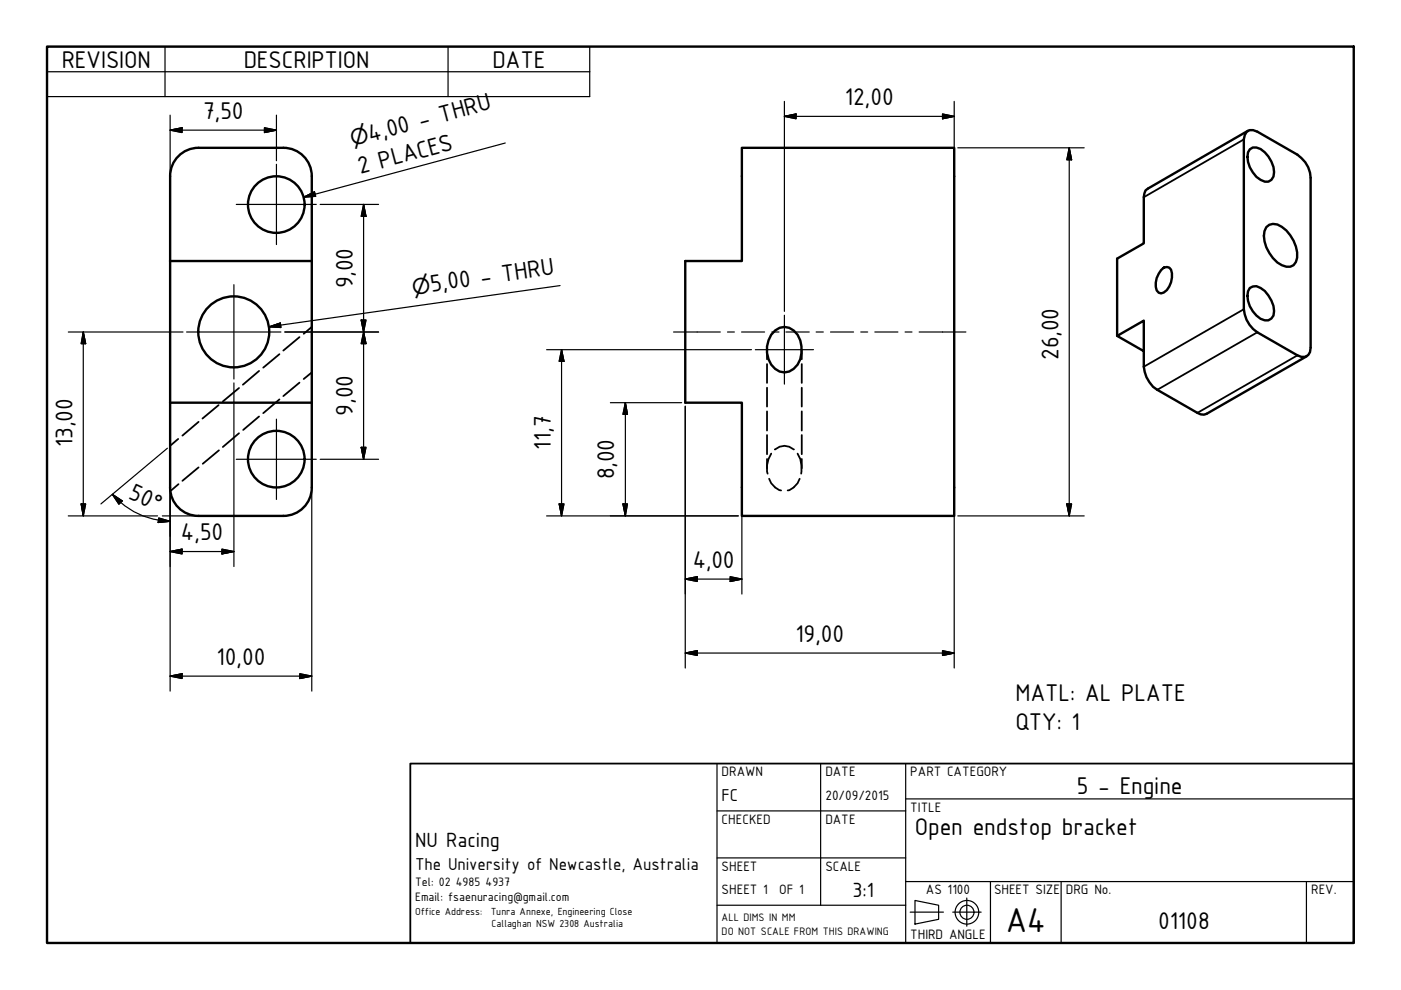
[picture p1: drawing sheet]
<svg xmlns="http://www.w3.org/2000/svg" width="297mm" height="210mm" viewBox="0 0 297 210" stroke-linecap="round" stroke-linejoin="round" font-family="sans-serif">
<!-- layer: Visible (ISO) -->
<g fill="none" stroke="#000" stroke-width=".51">
<path d="M36.1 37.4v66a6 6 0 0 0 6 6h18M60.1 31.3h-18a6 6 0 0 0-6 6M60.1 31.3a6 6 0 0 1 6 6M66.1 37.4v66a6 6 0 0 1-6 6M157.3 31.3h45v78.1h-45v-24h-12v-30.1h12zM263.7 29.6v36M265 31.7a2.29 2.29 0 0 1 3.2 .6 5.9 5.9 0 0 1 1.8 5.1l-.4 .7-.7 .4a3.7 3.7 0 0 1-3.3-2 5.3 5.3 0 0 1-1-4.2zM266.6 27.9l8.5 4.9M277.9 37.7v36M36.1 55.3h30M242.5 41.8v9.8l-5.6 3.2v16.4M246.2 57.2l.6-.5 .6-.1 .5 .1a3.3 3.3 0 0 1 0 4 1.84 1.84 0 0 1-2.2 1.4 3.2 3.2 0 0 1 0-4.1z"/>
<path d="M268.5 48.2a2.34 2.34 0 0 1 3.3-.1 7.7 7.7 0 0 1 3.2 6.5 2 2 0 0 1-1.1 1.9 2 2 0 0 1-2.1-.3 7.4 7.4 0 0 1-3.7-7.2zM164.3 70.1a3.1 3.1 0 0 1 4.8 .9 5.9 5.9 0 0 1-.8 7.2 3.1 3.1 0 0 1-4.8-.9 5.7 5.7 0 0 1 .8-7.2zM242.5 74.5l-5.6-3.3 5.6-3.2v9.8a6.4 6.4 0 0 0 2.9 4.8l8.5 4.9M265 61.1l.6-.4a3.5 3.5 0 0 1 3.3 1.9 5 5 0 0 1 1.1 4.3 1.74 1.74 0 0 1-2.7 .7 5.8 5.8 0 0 1-2.7-5.8zM266.6 70.5l8.5 4.8M36.1 85.4h30"/>
<circle cx="58.6" cy="43.4" r="6"/>
<circle cx="49.6" cy="70.4" r="7.5"/>
<circle cx="58.6" cy="97.3" r="6"/>
</g>
<!-- layer: Hidden (ISO) -->
<g fill="none" stroke="#000" stroke-width=".38">
<path d="M54.9 78.6l-3.4 3M59.2 75.1l-3.4 2.8M63.5 71.5l-3.4 2.8M66.1 79l-1.7 1.4M66.1 69.3l-1.7 1.5M162.6 74.1v2.1M162.6 77.2v4M170 74.1v2.1M170 77.2v4M37.8 93.1l-1.7 1.4M42.1 99.1l-3.4 2.9M42.1 89.4l-3.4 3"/>
<path d="M46.4 85.9l-3.5 2.8M46.4 95.5l-3.4 2.8M50.7 91.9l-3.5 2.9M50.7 82.3l-3.5 2.8M54.9 88.3l-3.3 2.9M59.2 84.7l-3.4 2.9M63.5 81.1l-3.4 2.9M162.6 82.2v4M162.6 87.2v4.1M162.6 92.2v4.1M162.6 97.3v2M163.5 96.2a5.3 5.3 0 0 0-.7 4.2"/>
<path d="M164.3 95.3a3.1 3.1 0 0 1 4 0M169.1 96.2a6.2 6.2 0 0 1 .8 4.2M170 82.2v4M170 87.2v4.1M170 92.2v4.1M170 97.3v2M37.8 102.7l-1.7 1.4M163.1 101.5a3.7 3.7 0 0 0 2.5 2.5M169.5 101.5a3.7 3.7 0 0 1-2.5 2.5"/>
</g>
<!-- layer: Visible Narrow (ISO) -->
<path d="M263.7 29.6l-21.2 12.2M263.7 65.6l-21.2 12.2M266.6 70.5l-21.2 12.1M275.1 75.3l-21.2 12.2" fill="none" stroke="#000" stroke-width=".38"/>
<path d="M264.6 27.7l-21.2 12.3-.5 .4-.4 1.4M266.6 27.9a1.76 1.76 0 0 0-2-.2 1.76 1.76 0 0 0-.9 1.9M275.1 32.8a6.2 6.2 0 0 1 2.8 4.9M263.7 65.6a6.4 6.4 0 0 0 2.9 4.9M277.1 75.5l-21.3 12.2-.5 .2h-.7l-.7-.4M277.9 73.7l-.2 .9a1.66 1.66 0 0 1-2.6 .7" fill="none" stroke="#000" stroke-width=".51"/>
<!-- layer: Border (ISO) -->
<path d="M10 9.9h277v190h-277z" fill="none" stroke="#000" stroke-width=".51"/>
<!-- layer: Title (ISO) -->
<g fill="none" stroke="#000" stroke-width=".25">
<path d="M152 171.9h40M152 161.9v38M174 161.9v30M192 169.4h95M192 161.9v38M152 181.9h40M152 191.9h40M192 186.9h95M193 193.4h7M194 190.9l5 1v3l-5 1zM202 193.4h6M205 190.4v6"/>
<path d="M210 186.9v13M225 186.9v13M277 186.9v13"/>
<circle cx="205" cy="193.4" r="2.51"/>
<circle cx="205" cy="193.4" r="1.49"/>
</g>
<path d="M87 161.9h200v38h-200z" fill="none" stroke="#000" stroke-width=".38"/>
<!-- layer: Symbol (ISO) -->
<path d="M10 9.9h115v10.6h-115zM10 15.2h115M35 9.9v10.6M95 9.9v10.6M107.1 30.3l-42.7 11.5M64.4 41.8l2.3-1.1 .2 .9zM57 69.3l2.4-.8 .2 .9zM118.7 60.6l-61.7 8.7" fill="none" stroke="#000" stroke-width=".25"/>
<!-- layer: Dimension (ISO) -->
<g fill="none" stroke="#000" stroke-width=".25">
<path d="M36.1 27.6l2.5-.5v1zM36.1 24.4v12.1M36.1 27.6h22.5M56.1 27.1l2.5 .5-2.5 .5zM58.6 24.4v9.7M166.3 24.7l2.5-.5v1zM166.3 24.7h36M166.3 21.5v44.5M199.8 24.2l2.5 .5-2.5 .5zM202.3 21.5v15M203.1 31.3h26.8M226.7 31.3l.5 2.6h-1z"/>
<path d="M226.7 31.3v78.1M36.1 56.2v90.3M67.9 43.3h12.4M77.1 43.3l.5 2.6h-1zM77.1 43.3v54.1M14.5 70.4h24.3M17.7 70.4l.5 2.5h-1zM17.7 70.4v39M60.4 70.4h19.9M76.6 67.9h1l-.5 2.5zM77.1 70.4l.5 2.5h-1zM115.9 74.1h43.4"/>
<path d="M119.1 74.1l.5 2.5h-1zM119.1 74.1v35.3M35.5 95l-14.1 11.8M49.6 81.2v38.9M67.9 97.4h12.4M76.6 94.8h1l-.5 2.6zM129.4 85.4h15.1M132.6 85.4l.4 2.5h-.9zM132.6 85.4v24M145.3 86.1v55.5M157.3 86.1v39.9M14.5 109.4h18.9"/>
<path d="M17.2 106.8h1l-.5 2.6zM23.8 104.8l2.1 1.4-.7 .7zM23.8 104.8l1.8 1.8M25.6 106.5a16 16 0 0 0 8 3.8M33.6 110.3l2.5 .2M33.7 109.8l2.4 .7-2.6 .3zM34.4 109.4h6.9M36.1 116.9l2.5-.5v1zM36.1 116.9h13.5M47.1 116.4l2.5 .5-2.5 .5zM66.1 104.2v42.3M115.9 109.4h40.6"/>
<path d="M118.6 106.8h1l-.5 2.6zM132.1 106.8h.9l-.4 2.6zM202.3 104.2v37.4M203.1 109.4h26.8M226.2 106.8h1l-.5 2.6zM145.3 138.5l2.5-.5v1zM145.3 122.8l2.5-.5v1zM145.3 138.5h57M145.3 122.8h12M154.8 122.3l2.5 .5-2.5 .5zM199.8 138l2.5 .5-2.5 .5zM36.1 143.4l2.5-.6v1.1z"/>
<path d="M36.1 143.4h30M63.6 142.8l2.5 .6-2.5 .5z"/>
</g>
<g fill="#000" stroke="#000" stroke-width=".25">
<path d="M36.1 27.6l2.5-.5zM36.1 27.6l2.5-.5v1zM56.1 28.1l2.5-.5zM56.1 27.1l2.5 .5-2.5 .5zM166.3 24.7l2.5-.5zM166.3 24.7l2.5-.5v1zM199.8 25.2l2.5-.5zM199.8 24.2l2.5 .5-2.5 .5zM226.7 31.3l.5 2.6zM226.7 31.3l.5 2.6h-1zM77.1 43.3l.5 2.6zM77.1 43.3l.5 2.6h-1z"/>
<path d="M17.7 70.4l.5 2.5zM17.7 70.4l.5 2.5h-1zM76.6 67.9l.5 2.5zM76.6 67.9h1l-.5 2.5zM77.1 70.4l.5 2.5zM77.1 70.4l.5 2.5h-1zM119.1 74.1l.5 2.5zM119.1 74.1l.5 2.5h-1zM76.6 94.8l.5 2.6zM76.6 94.8h1l-.5 2.6zM132.6 85.4l.4 2.5zM132.6 85.4l.4 2.5h-.9z"/>
<path d="M17.2 106.8l.5 2.6zM17.2 106.8h1l-.5 2.6zM23.8 104.8l2.1 1.4zM23.8 104.8l2.1 1.4-.7 .7zM33.5 110.8l2.6-.3zM33.7 109.8l2.4 .7-2.6 .3zM36.1 116.9l2.5-.5zM36.1 116.9l2.5-.5v1zM47.1 117.4l2.5-.5zM47.1 116.4l2.5 .5-2.5 .5zM118.6 106.8l.5 2.6zM118.6 106.8h1l-.5 2.6z"/>
<path d="M132.1 106.8l.5 2.6zM132.1 106.8h.9l-.4 2.6zM226.2 106.8l.5 2.6zM226.2 106.8h1l-.5 2.6zM145.3 138.5l2.5-.5zM145.3 138.5l2.5-.5v1zM145.3 122.8l2.5-.5zM145.3 122.8l2.5-.5v1zM154.8 123.3l2.5-.5zM154.8 122.3l2.5 .5-2.5 .5zM199.8 139l2.5-.5zM199.8 138l2.5 .5-2.5 .5z"/>
<path d="M36.1 143.4l2.5-.6zM36.1 143.4l2.5-.6v1.1zM63.6 143.9l2.5-.5zM63.6 142.8l2.5 .6-2.5 .5z"/>
</g>
<!-- layer: Centerline (ISO) -->
<path d="M142.8 70.4h9.9M154.2 70.4h1.5M157.2 70.4h4.9M163.6 70.4h1.6M166.6 70.4h5M173 70.4h1.6M176.1 70.4h4.9M182.5 70.4h1.5M185.5 70.4h4.9M191.9 70.4h1.5M194.9 70.4h9.9" fill="none" stroke="#000" stroke-width=".25"/>
<!-- layer: Center Mark (ISO) -->
<path d="M58.6 34.8v17.1M50.1 43.3h17M39.6 70.4h20M49.6 60.4v20M160.1 74.1h12.4M166.3 66.8v14.6M50.1 97.4h17M58.6 88.9v17" fill="none" stroke="#000" stroke-width=".25"/>
<!-- layer: Symbol (ISO) -->
<path d="M64.4 41.8l2.3-1.1zM64.4 41.8l2.3-1.1 .2 .9zM57 69.3l2.4-.8zM57 69.3l2.4-.8 .2 .9z" fill="#000" stroke="#000" stroke-width=".25"/>
<text font-size="7.9" x="213.2" y="197.6">A4</text>
<g font-size="5.5">
<text x="13.1" y="14.3">REVISION</text>
<text x="51.7" y="14.3">DESCRIPTION</text>
<text x="104.4" y="14.3">DATE</text>
<text x="179.1" y="22.3">12,00</text>
<text x="43.1" y="25.3">7,50</text>
<text x="78.5" y="30" transform="rotate(-15 78.5 30)">4,00 - THRU</text>
<text x="76.3" y="36.9" transform="rotate(-15 76.3 36.9)">2 PLACES</text>
<text x="74.8" y="61.1" transform="rotate(-90 74.8 61.1)">9,00</text>
<text x="91.5" y="61.9" transform="rotate(-8 91.5 61.9)">5,00 - THRU</text>
<text x="224.4" y="76.4" transform="rotate(-90 224.4 76.4)">26,00</text>
<text x="74.8" y="88.2" transform="rotate(-90 74.8 88.2)">9,00</text>
<text x="15.4" y="94.8" transform="rotate(-90 15.4 94.8)">13,00</text>
<text x="116.8" y="95.3" transform="rotate(-90 116.8 95.3)">11,7</text>
<text x="130.2" y="101.6" transform="rotate(-90 130.2 101.6)">8,00</text>
<text x="27.1" y="105.5" transform="rotate(25 27.1 105.5)">50°</text>
<text x="38.4" y="114.6">4,50</text>
<text x="146.9" y="120.4">4,00</text>
<text x="168.7" y="136.2">19,00</text>
<text x="45.9" y="141.1">10,00</text>
<text x="215.3" y="148.6">MATL: AL PLATE</text>
<text x="215.3" y="154.8">QTY: 1</text>
<text x="228.3" y="168.3">5 - Engine</text>
<text x="194" y="177.1">Open endstop bracket</text>
<text x="245.6" y="196.9">01108</text>
</g>
<g font-size="4.7">
<text x="88" y="179.7">NU Racing</text>
<text x="180.7" y="190.2">3:1</text>
</g>
<g font-size="4.6">
<text x="74.7" y="31" transform="rotate(-15 74.7 31)">⌀</text>
<text x="87.6" y="62.5" transform="rotate(-8 87.6 62.5)">⌀</text>
</g>
<g font-size="3.9">
<text x="153" y="169.9">FC</text>
<text x="88" y="184.4">The University of Newcastle, Australia</text>
</g>
<g font-size="3.1">
<text x="153" y="164.6">DRAWN</text>
<text x="175" y="164.6">DATE</text>
<text x="193" y="164.6">PART CATEGORY</text>
<text x="175" y="169.6">20/09/2015</text>
<text x="193" y="172.2">TITLE</text>
<text x="153" y="174.7">CHECKED</text>
<text x="175" y="174.7">DATE</text>
<text x="153" y="184.6">SHEET</text>
<text x="175" y="184.6">SCALE</text>
<text x="153" y="189.6">SHEET 1</text>
<text x="165.2" y="189.6">OF 1</text>
<text x="196.3" y="189.6">AS 1100</text>
<text x="210.8" y="189.6">SHEET SIZE</text>
<text x="226" y="189.6">DRG No.</text>
<text x="278" y="189.6">REV.</text>
<text x="193" y="199.2">THIRD ANGLE</text>
</g>
<g font-size="2.8">
<text x="88" y="187.9">Tel: 02</text>
<text x="88" y="191.1">Email: fsaenuracing@gmail.com</text>
<text x="96.6" y="187.9">4985</text>
<text x="102.9" y="187.9">4937</text>
</g>
<g font-size="2.5">
<text x="153" y="195.3">ALL DIMS IN MM</text>
<text x="153" y="198.2">DO NOT SCALE FROM THIS DRAWING</text>
</g>
<g font-size="2.3">
<text x="88" y="193.9">Office Address:</text>
<text x="104.1" y="193.9">Tunra Annexe, Engineering Close</text>
<text x="104.2" y="196.6">Callaghan NSW 2308 Australia</text>
</g>
</svg>
